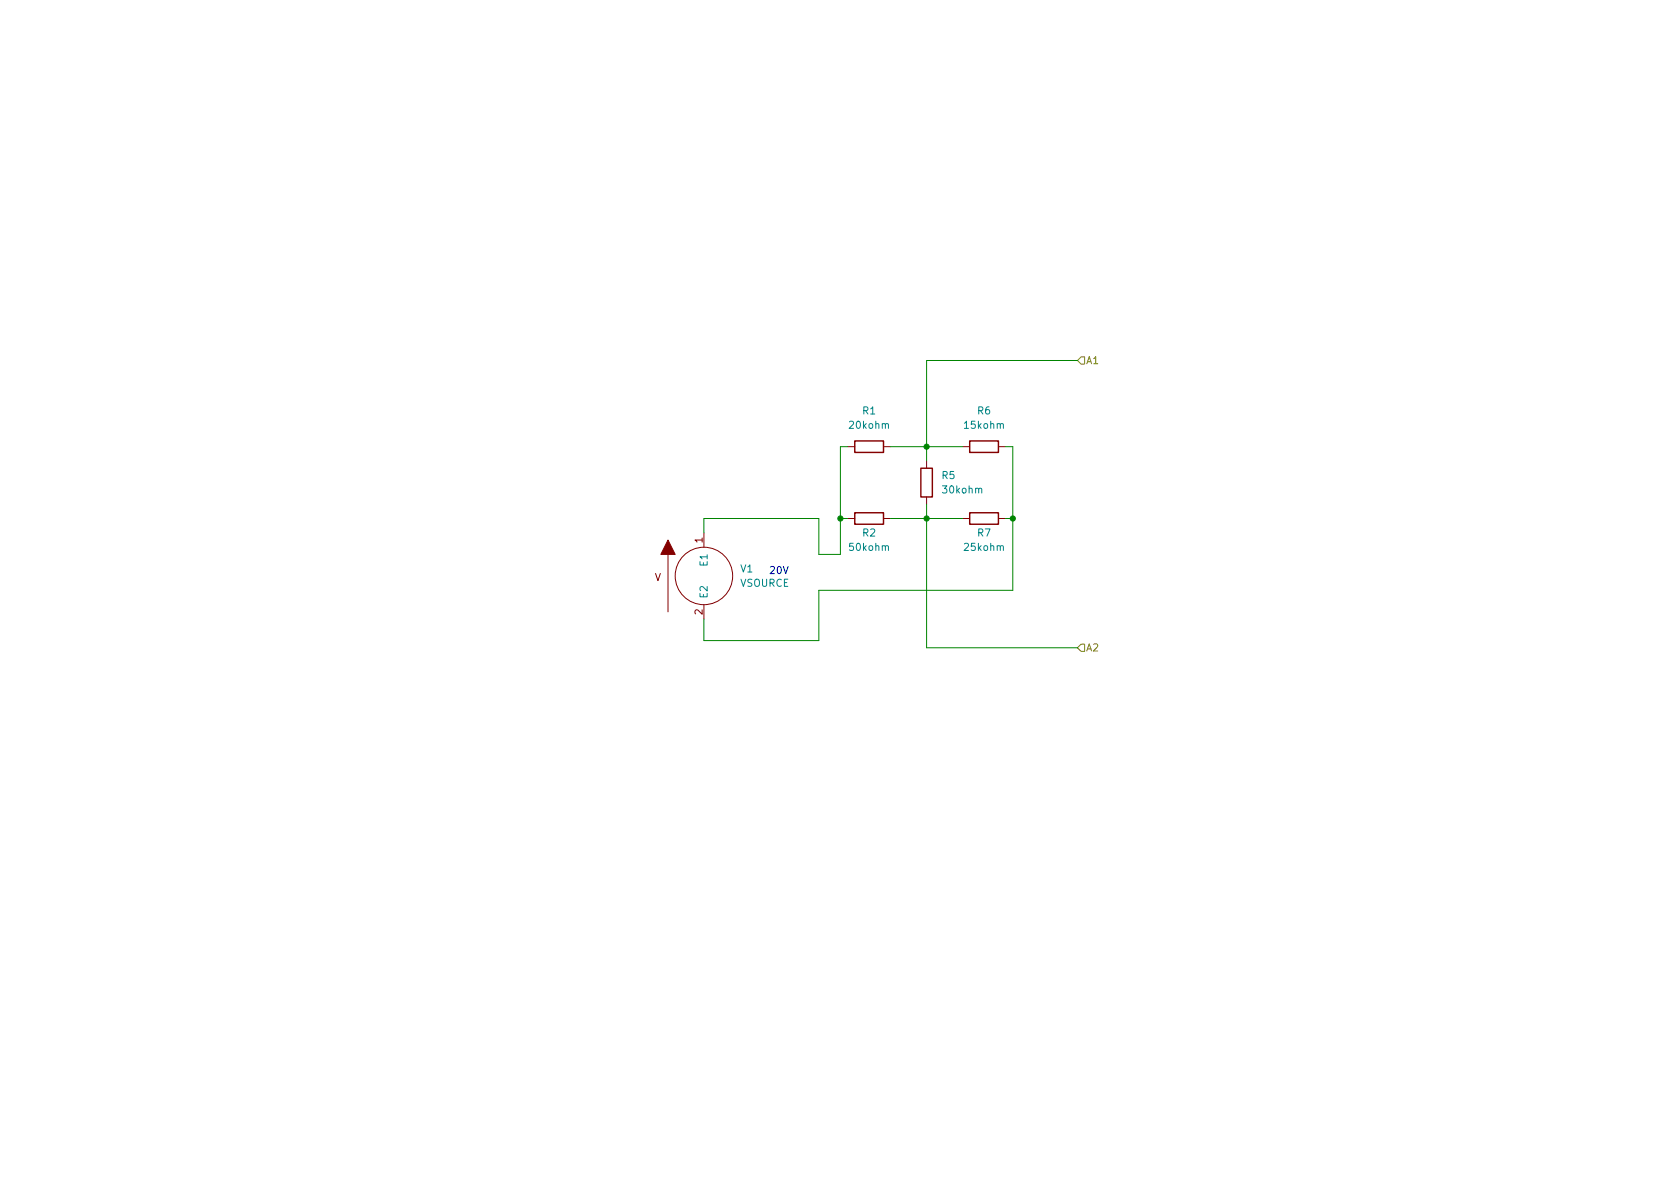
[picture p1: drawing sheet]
<svg xmlns="http://www.w3.org/2000/svg" width="297mm" height="210mm" viewBox="0 0 297 210" stroke-linecap="round" stroke-linejoin="round" font-family="sans-serif">
<path d="M0 .2h297v210.1h-297z" fill="#fff" stroke="#fff" stroke-width=".18"/>
<path d="M151.1 78h5.1v2h-5.1zM171.4 78h5.1v2h-5.1zM151.1 90.7h5.1v2h-5.1zM162.8 82.8h2v5.1h-2zM171.4 90.7h5.1v2h-5.1z" fill="none" stroke="#840000" stroke-width=".25"/>
<g fill="none" stroke="#840000" stroke-width=".18">
<path d="M149.9 79h1.2M156.2 79h1.3M170.2 79h1.2M176.5 79h1.3M124.5 94.2v2.6M149.9 91.7h1.2M156.2 91.7h1.3M163.8 81.5v1.3M163.8 87.9v1.2M170.2 91.7h1.2M176.5 91.7h1.3M124.5 106.9v2.6"/>
<circle cx="124.5" cy="101.8" r="5.1"/>
</g>
<path d="M156.5 75.1l.2-.2 .3 .1 .1 .8M176.9 75.1l.1-.2 .3 .1 .1 .8M156.5 96.7l.2-.2 .3 .1 .1 .7M173 86.5l.2-.2 .3 .1 .1 .8M176.9 96.7l.1-.2 .3 .1 .1 .7" fill="none" stroke="#008484" stroke-width=".18"/>
<g fill="#840000" stroke="#840000" stroke-width=".18">
<path d="M118.1 98v10.2z"/>
<path d="M118.1 95.5l1.3 2.5h-2.6z"/>
</g>
<path d="M191.1 63.1h.7v1.3h-.7l-.6-.7zM191.1 113.9h.7v1.3h-.7l-.6-.7z" fill="none" stroke="#848400" stroke-width=".18"/>
<path d="M149.9 79h-1.3v19h-3.8v-6.3h-20.3v2.5M157.5 79h12.7M177.8 79h1.3v25.4h-34.3v8.9h-20.3v-3.8M190.5 63.7h-26.7v17.8M148.6 91.7h1.3M157.5 91.7h12.7M163.8 89.1v25.4h26.7M177.8 91.7h1.3" fill="none" stroke="#008400" stroke-width=".18"/>
<g fill="#008400" stroke="#008400" stroke-width=".18">
<circle cx="148.6" cy="91.7" r=".46"/>
<circle cx="179.1" cy="91.7" r=".46"/>
<circle cx="163.8" cy="79" r=".46"/>
<circle cx="163.8" cy="91.7" r=".46"/>
</g>
<g font-size="1.8" fill="#848400">
<text x="192" y="64.8">A1</text>
<text x="192" y="115.6">A2</text>
</g>
<g font-size="1.8" fill="#008484">
<text x="149.9" y="76.2">20kohm</text>
<text x="152.4" y="73.7">R1</text>
<text x="170.2" y="76.2">15kohm</text>
<text x="172.7" y="73.7">R6</text>
<text x="166.4" y="85.1">R5</text>
<text x="166.4" y="87.6">30kohm</text>
<text x="152.4" y="95.3">R2</text>
<text x="172.7" y="95.3">R7</text>
<text x="125.5" y="100.3" transform="rotate(-90 125.5 100.3)">E1</text>
<text x="130.8" y="101.6">V1</text>
<text x="149.9" y="97.8">50kohm</text>
<text x="170.2" y="97.8">25kohm</text>
<text x="125.5" y="105.9" transform="rotate(-90 125.5 105.9)">E2</text>
<text x="130.8" y="104.1">VSOURCE</text>
</g>
<g font-size="1.8" fill="#840000">
<text x="124.2" y="96.2" transform="rotate(-90 124.2 96.2)">1</text>
<text x="115.7" y="103.1">V</text>
<text x="124.2" y="108.9" transform="rotate(-90 124.2 108.9)">2</text>
</g>
<text font-size="1.8" fill="#0000c2" x="135.9" y="101.5">20V</text>
</svg>
